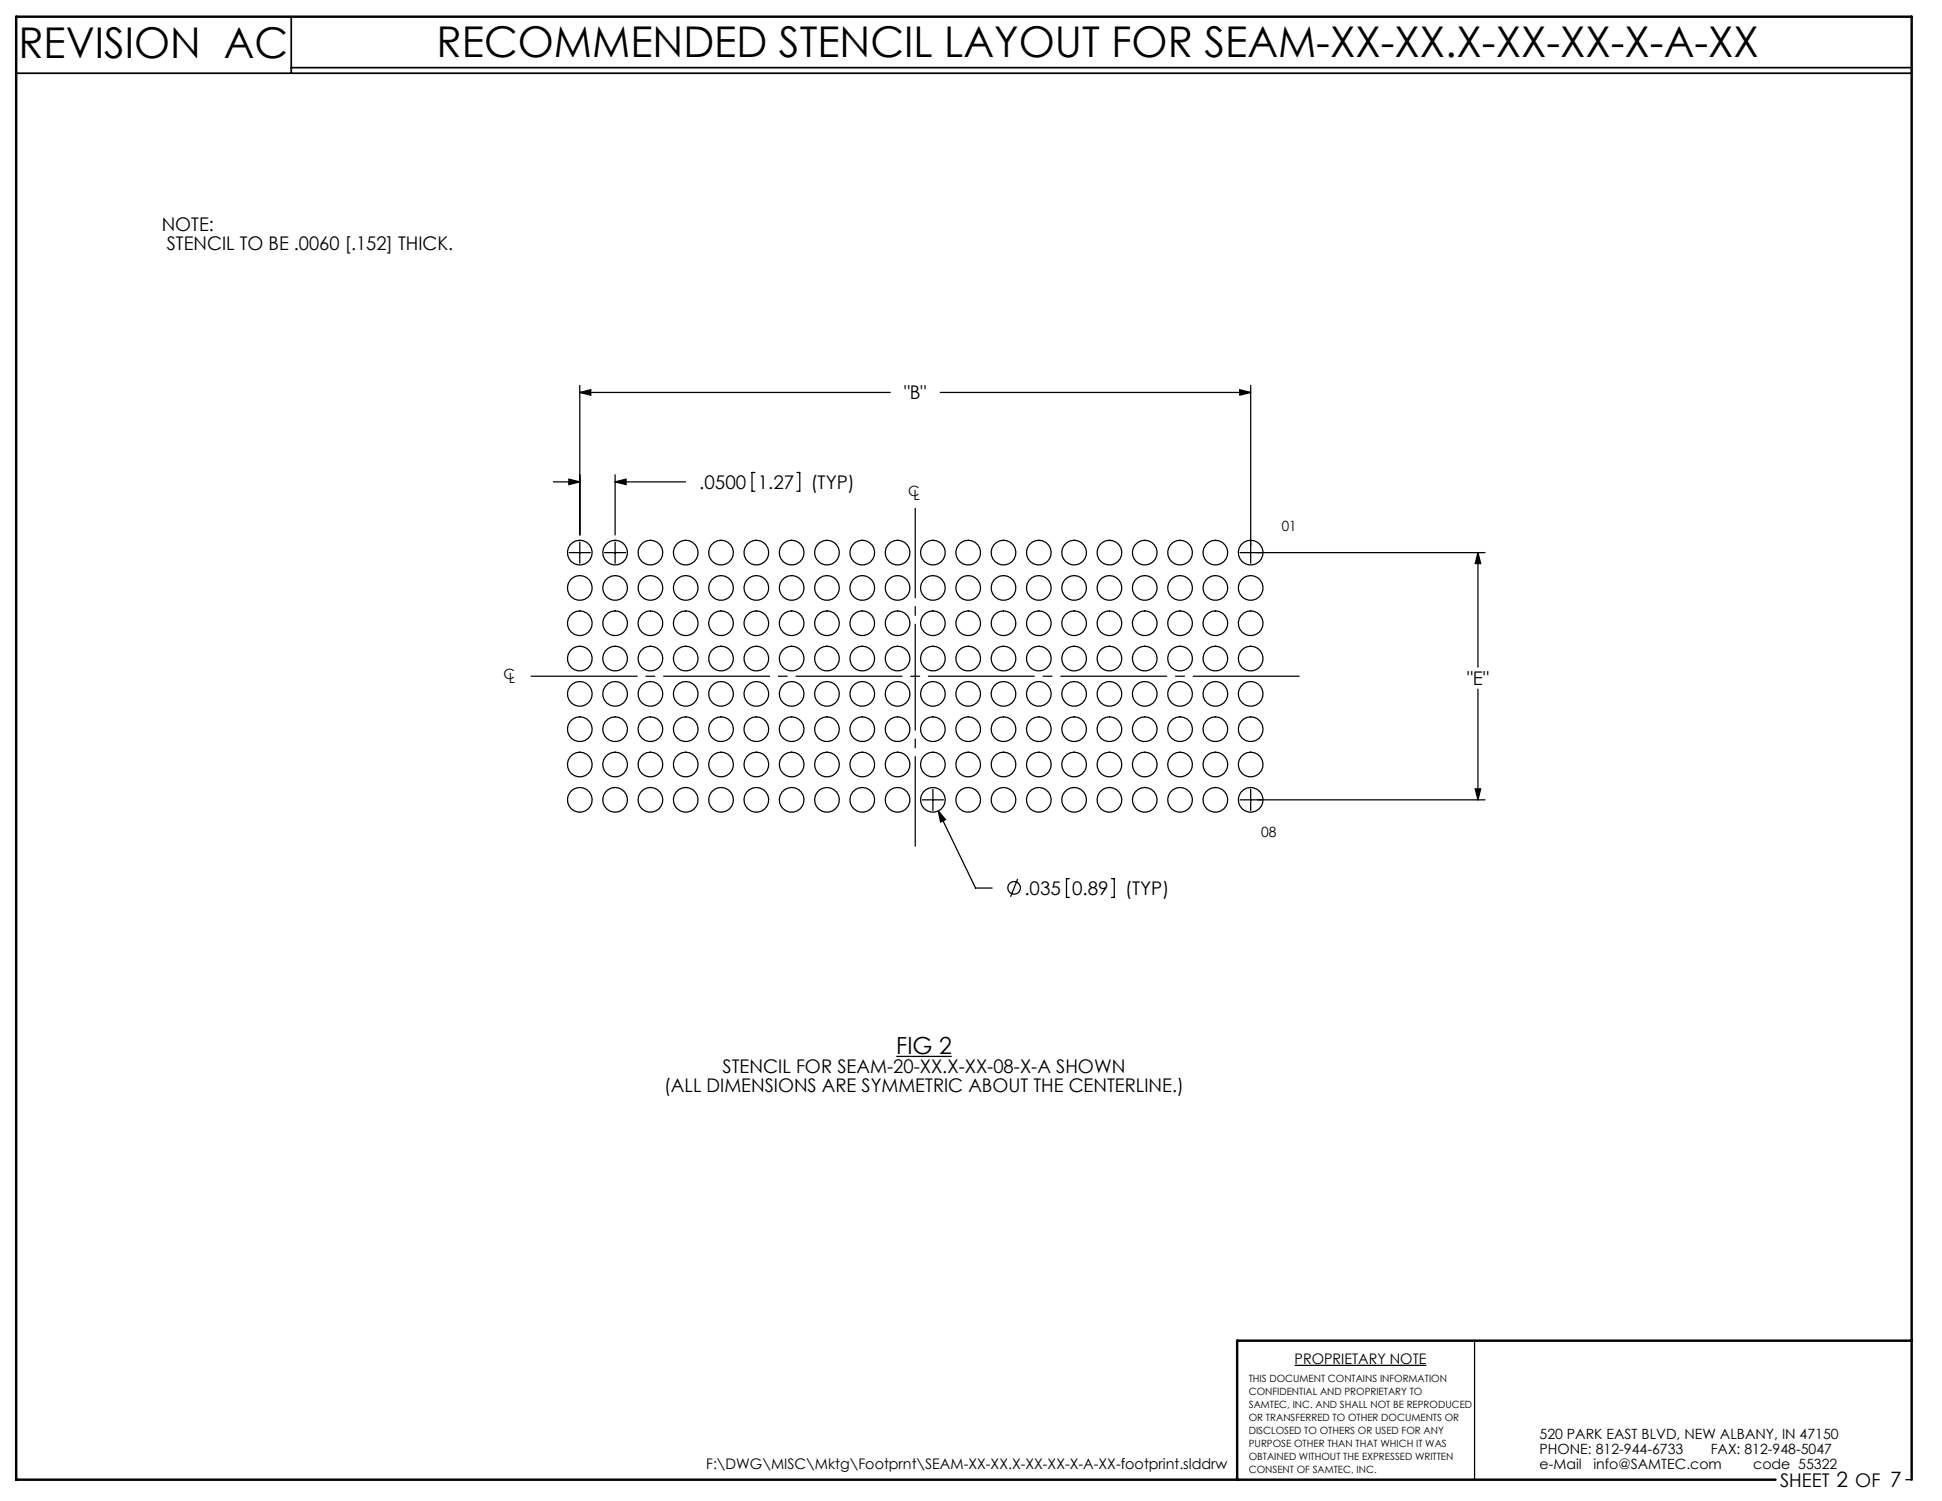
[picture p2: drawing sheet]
<svg xmlns="http://www.w3.org/2000/svg" width="279mm" height="216mm" viewBox="0 0 279 216" stroke-linecap="round" stroke-linejoin="round" font-family="sans-serif">
<g fill="none" stroke="#000" stroke-width=".18">
<path d="M83.4 56.5l1.6-.4v.7zM83.4 55.4v21.5M83.4 56.5h44.7M135.3 56.5h44.6M178.4 56.1l1.5 .4-1.5 .3zM179.9 55.4v25.6M79.6 69.3h3.8M81.8 68.9l1.6 .4-1.6 .4zM81.9 79.5h3M83.4 78v3M87 79.5h3M88.5 78v3"/>
<path d="M88.5 69.3l1.6-.4v.8zM88.5 68.3v8.6M88.5 69.3h10.1M108.6 68h-.4v2.7h.4M114.7 68h.4v2.7h-.4M178.4 79.5h35.3M212.6 79.5l.4 1.6h-.8zM212.6 79.5v16.5M212.6 99.1v15.9M132.7 115h3M134.2 113.5v3.1M135 116.6l1 1.3-.7 .3z"/>
<path d="M135 116.6l5.4 11.1h2.3M178.4 115h35.3M179.9 113.5v3.1M212.2 113.5h.8l-.4 1.5zM146.4 126.4l-1 2.6M153.8 126.4h-.4v2.7h.4M159.9 126.4h.4v2.7h-.4M128.9 152h8M186.3 196.4h18.9M212.2 192.8v20M274.2 212.8h.8"/>
<circle cx="83.4" cy="79.5" r="1.78"/>
<circle cx="88.5" cy="79.5" r="1.78"/>
<circle cx="93.6" cy="79.5" r="1.78"/>
<circle cx="98.7" cy="79.5" r="1.78"/>
<circle cx="103.7" cy="79.5" r="1.78"/>
<circle cx="108.8" cy="79.5" r="1.78"/>
<circle cx="113.9" cy="79.5" r="1.78"/>
<circle cx="119" cy="79.5" r="1.78"/>
<circle cx="124.1" cy="79.5" r="1.78"/>
<circle cx="129.1" cy="79.5" r="1.78"/>
<circle cx="134.2" cy="79.5" r="1.78"/>
<circle cx="139.3" cy="79.5" r="1.78"/>
<circle cx="144.4" cy="79.5" r="1.78"/>
<circle cx="149.5" cy="79.5" r="1.78"/>
<circle cx="154.5" cy="79.5" r="1.78"/>
<circle cx="159.6" cy="79.5" r="1.78"/>
<circle cx="164.7" cy="79.5" r="1.78"/>
<circle cx="169.8" cy="79.5" r="1.78"/>
<circle cx="174.9" cy="79.5" r="1.78"/>
<circle cx="179.9" cy="79.5" r="1.78"/>
<circle cx="83.4" cy="84.6" r="1.78"/>
<circle cx="83.4" cy="94.7" r="1.78"/>
<circle cx="83.4" cy="89.6" r="1.78"/>
<circle cx="83.4" cy="99.8" r="1.78"/>
<circle cx="88.5" cy="84.6" r="1.78"/>
<circle cx="88.5" cy="94.7" r="1.78"/>
<circle cx="88.5" cy="89.6" r="1.78"/>
<circle cx="88.5" cy="99.8" r="1.78"/>
<circle cx="93.6" cy="84.6" r="1.78"/>
<circle cx="93.6" cy="99.8" r="1.78"/>
<circle cx="93.6" cy="89.6" r="1.78"/>
<circle cx="93.6" cy="94.7" r="1.78"/>
<circle cx="98.7" cy="99.8" r="1.78"/>
<circle cx="98.7" cy="89.6" r="1.78"/>
<circle cx="98.7" cy="94.7" r="1.78"/>
<circle cx="98.7" cy="84.6" r="1.78"/>
<circle cx="103.7" cy="89.6" r="1.78"/>
<circle cx="103.7" cy="99.8" r="1.78"/>
<circle cx="103.7" cy="94.7" r="1.78"/>
<circle cx="103.7" cy="84.6" r="1.78"/>
<circle cx="108.8" cy="94.7" r="1.78"/>
<circle cx="108.8" cy="99.8" r="1.78"/>
<circle cx="108.8" cy="89.6" r="1.78"/>
<circle cx="108.8" cy="84.6" r="1.78"/>
<circle cx="113.9" cy="89.6" r="1.78"/>
<circle cx="113.9" cy="99.8" r="1.78"/>
<circle cx="113.9" cy="84.6" r="1.78"/>
<circle cx="113.9" cy="94.7" r="1.78"/>
<circle cx="119" cy="99.8" r="1.78"/>
<circle cx="119" cy="89.6" r="1.78"/>
<circle cx="119" cy="84.6" r="1.78"/>
<circle cx="119" cy="94.7" r="1.78"/>
<circle cx="124.1" cy="84.6" r="1.78"/>
<circle cx="124.1" cy="94.7" r="1.78"/>
<circle cx="124.1" cy="99.8" r="1.78"/>
<circle cx="124.1" cy="89.6" r="1.78"/>
<circle cx="129.1" cy="89.6" r="1.78"/>
<circle cx="129.1" cy="94.7" r="1.78"/>
<circle cx="129.1" cy="99.8" r="1.78"/>
<circle cx="129.1" cy="84.6" r="1.78"/>
<circle cx="134.2" cy="89.6" r="1.78"/>
<circle cx="134.2" cy="99.8" r="1.78"/>
<circle cx="134.2" cy="84.6" r="1.78"/>
<circle cx="134.2" cy="94.7" r="1.78"/>
<circle cx="139.3" cy="84.6" r="1.78"/>
<circle cx="139.3" cy="94.7" r="1.78"/>
<circle cx="139.3" cy="89.6" r="1.78"/>
<circle cx="139.3" cy="99.8" r="1.78"/>
<circle cx="144.4" cy="84.6" r="1.78"/>
<circle cx="144.4" cy="94.7" r="1.78"/>
<circle cx="144.4" cy="99.8" r="1.78"/>
<circle cx="144.4" cy="89.6" r="1.78"/>
<circle cx="149.5" cy="89.6" r="1.78"/>
<circle cx="149.5" cy="84.6" r="1.78"/>
<circle cx="149.5" cy="94.7" r="1.78"/>
<circle cx="149.5" cy="99.8" r="1.78"/>
<circle cx="154.5" cy="99.8" r="1.78"/>
<circle cx="154.5" cy="94.7" r="1.78"/>
<circle cx="154.5" cy="84.6" r="1.78"/>
<circle cx="154.5" cy="89.6" r="1.78"/>
<circle cx="159.6" cy="84.6" r="1.78"/>
<circle cx="159.6" cy="94.7" r="1.78"/>
<circle cx="159.6" cy="99.8" r="1.78"/>
<circle cx="159.6" cy="89.6" r="1.78"/>
<circle cx="164.7" cy="94.7" r="1.78"/>
<circle cx="164.7" cy="99.8" r="1.78"/>
<circle cx="164.7" cy="89.6" r="1.78"/>
<circle cx="164.7" cy="84.6" r="1.78"/>
<circle cx="169.8" cy="84.6" r="1.78"/>
<circle cx="169.8" cy="94.7" r="1.78"/>
<circle cx="169.8" cy="99.8" r="1.78"/>
<circle cx="169.8" cy="89.6" r="1.78"/>
<circle cx="174.9" cy="89.6" r="1.78"/>
<circle cx="174.9" cy="84.6" r="1.78"/>
<circle cx="174.9" cy="94.7" r="1.78"/>
<circle cx="174.9" cy="99.8" r="1.78"/>
<circle cx="179.9" cy="94.7" r="1.78"/>
<circle cx="179.9" cy="99.8" r="1.78"/>
<circle cx="179.9" cy="89.6" r="1.78"/>
<circle cx="179.9" cy="84.6" r="1.78"/>
<circle cx="83.4" cy="104.9" r="1.78"/>
<circle cx="83.4" cy="115" r="1.78"/>
<circle cx="83.4" cy="110" r="1.78"/>
<circle cx="88.5" cy="110" r="1.78"/>
<circle cx="88.5" cy="104.9" r="1.78"/>
<circle cx="88.5" cy="115" r="1.78"/>
<circle cx="93.6" cy="110" r="1.78"/>
<circle cx="93.6" cy="104.9" r="1.78"/>
<circle cx="93.6" cy="115" r="1.78"/>
<circle cx="98.7" cy="110" r="1.78"/>
<circle cx="98.7" cy="115" r="1.78"/>
<circle cx="98.7" cy="104.9" r="1.78"/>
<circle cx="103.7" cy="104.9" r="1.78"/>
<circle cx="103.7" cy="115" r="1.78"/>
<circle cx="103.7" cy="110" r="1.78"/>
<circle cx="108.8" cy="104.9" r="1.78"/>
<circle cx="108.8" cy="115" r="1.78"/>
<circle cx="108.8" cy="110" r="1.78"/>
<circle cx="113.9" cy="115" r="1.78"/>
<circle cx="113.9" cy="110" r="1.78"/>
<circle cx="113.9" cy="104.9" r="1.78"/>
<circle cx="119" cy="110" r="1.78"/>
<circle cx="119" cy="104.9" r="1.78"/>
<circle cx="119" cy="115" r="1.78"/>
<circle cx="124.1" cy="110" r="1.78"/>
<circle cx="124.1" cy="115" r="1.78"/>
<circle cx="124.1" cy="104.9" r="1.78"/>
<circle cx="129.1" cy="115" r="1.78"/>
<circle cx="129.1" cy="104.9" r="1.78"/>
<circle cx="129.1" cy="110" r="1.78"/>
<circle cx="134.2" cy="115" r="1.78"/>
<circle cx="134.2" cy="110" r="1.78"/>
<circle cx="134.2" cy="104.9" r="1.78"/>
<circle cx="139.3" cy="110" r="1.78"/>
<circle cx="139.3" cy="115" r="1.78"/>
<circle cx="139.3" cy="104.9" r="1.78"/>
<circle cx="144.4" cy="115" r="1.78"/>
<circle cx="144.4" cy="104.9" r="1.78"/>
<circle cx="144.4" cy="110" r="1.78"/>
<circle cx="149.5" cy="110" r="1.78"/>
<circle cx="149.5" cy="104.9" r="1.78"/>
<circle cx="149.5" cy="115" r="1.78"/>
<circle cx="154.5" cy="104.9" r="1.78"/>
<circle cx="154.5" cy="110" r="1.78"/>
<circle cx="154.5" cy="115" r="1.78"/>
<circle cx="159.6" cy="115" r="1.78"/>
<circle cx="159.6" cy="104.9" r="1.78"/>
<circle cx="159.6" cy="110" r="1.78"/>
<circle cx="164.7" cy="115" r="1.78"/>
<circle cx="164.7" cy="104.9" r="1.78"/>
<circle cx="164.7" cy="110" r="1.78"/>
<circle cx="169.8" cy="104.9" r="1.78"/>
<circle cx="169.8" cy="115" r="1.78"/>
<circle cx="169.8" cy="110" r="1.78"/>
<circle cx="174.9" cy="110" r="1.78"/>
<circle cx="174.9" cy="115" r="1.78"/>
<circle cx="174.9" cy="104.9" r="1.78"/>
<circle cx="179.9" cy="110" r="1.78"/>
<circle cx="179.9" cy="115" r="1.78"/>
<circle cx="179.9" cy="104.9" r="1.78"/>
<circle cx="145.9" cy="127.7" r=".9"/>
</g>
<path d="M2.3 10.5h272.7M41.9 2.4v8.1M41.9 9.7h233.1" fill="none" stroke="#000" stroke-width=".25"/>
<path d="M275 192.8h-97v20M255.5 212.8h-253.2v-210.4h272.7v210.4" fill="none" stroke="#000" stroke-width=".35"/>
<path d="M75.4 97.3h112.5" fill="none" stroke="#000" stroke-width=".18" stroke-dasharray="15.2 1.3 1.3 1.3" stroke-dashoffset="-1"/>
<path d="M131.7 73.1v48.6" fill="none" stroke="#000" stroke-width=".18" stroke-dasharray="15.2 1.3 1.3 1.3" stroke-dashoffset="2.4"/>
<path d="M81.8 68.9l1.6 .4-1.6 .4zM88.5 69.3l1.6-.4v.8zM83.4 56.5l1.6-.4v.7zM178.4 56.1l1.5 .4-1.5 .3zM212.6 79.5l.4 1.6h-.8zM212.2 113.5h.8l-.4 1.5zM135 116.6l.3 1.6 .7-.3z" fill="#000"/>
<g font-size="6.1">
<text x="2.7" y="8.4">REVISION AC</text>
<text x="62.8" y="8.3">RECOMMENDED STENCIL LAYOUT FOR SEAM-XX-XX.X-XX-XX-X-A-XX</text>
</g>
<text font-size="3.4" x="128.9" y="151.6">FIG 2</text>
<g font-size="2.7">
<text x="23.3" y="33.3">NOTE:</text>
<text x="24" y="36">STENCIL TO BE .0060 [.152] THICK.</text>
<text x="130.1" y="57.4">&quot;B&quot;</text>
<text x="100.6" y="70.3">.0500</text>
<text x="109" y="70.3">1.27</text>
<text x="116.6" y="70.3">(TYP)</text>
<text x="211.1" y="98.5">&quot;E&quot;</text>
<text x="147.4" y="128.7">.035</text>
<text x="154.3" y="128.7">0.89</text>
<text x="161.9" y="128.7">(TYP)</text>
<text x="104" y="154.4">STENCIL FOR SEAM-20-XX.X-XX-08-X-A SHOWN</text>
<text x="95.6" y="157.1">(ALL DIMENSIONS ARE SYMMETRIC ABOUT THE CENTERLINE.)</text>
<text x="256.1" y="213.9">SHEET 2 OF 7</text>
</g>
<g font-size="2.1">
<text x="186.3" y="196.2">PROPRIETARY NOTE</text>
<text x="101.6" y="211.3">F:\DWG\MISC\Mktg\Footprnt\SEAM-XX-XX.X-XX-XX-X-A-XX-footprint.slddrw</text>
</g>
<g font-size="2">
<text x="130.7" y="71.3">C</text>
<text x="131.4" y="71.9">L</text>
<text x="184.4" y="76.4">01</text>
<text x="72.4" y="97.7">C</text>
<text x="73.2" y="98.3">L</text>
<text x="181.4" y="120.4">08</text>
<text x="221.5" y="207">520 PARK EAST BLVD, NEW ALBANY, IN 47150</text>
<text x="221.5" y="209.2">PHONE: 812-944-6733</text>
<text x="246.1" y="209.2">FAX: 812-948-5047</text>
<text x="221.5" y="211.3">e-Mail</text>
<text x="229.3" y="211.3">info@SAMTEC.com</text>
<text x="252.2" y="211.3">code 55322</text>
</g>
<g font-size="1.4">
<text x="179.7" y="198.8">THIS DOCUMENT CONTAINS INFORMATION</text>
<text x="179.7" y="200.6">CONFIDENTIAL AND PROPRIETARY TO</text>
<text x="179.7" y="202.5">SAMTEC, INC. AND SHALL NOT BE REPRODUCED</text>
<text x="179.7" y="204.4">OR TRANSFERRED TO OTHER DOCUMENTS OR</text>
<text x="179.7" y="206.2">DISCLOSED TO OTHERS OR USED FOR ANY</text>
<text x="179.7" y="208.1">PURPOSE OTHER THAN THAT WHICH IT WAS</text>
<text x="179.7" y="210">OBTAINED WITHOUT THE EXPRESSED WRITTEN</text>
<text x="179.7" y="211.8">CONSENT OF SAMTEC, INC.</text>
</g>
</svg>
